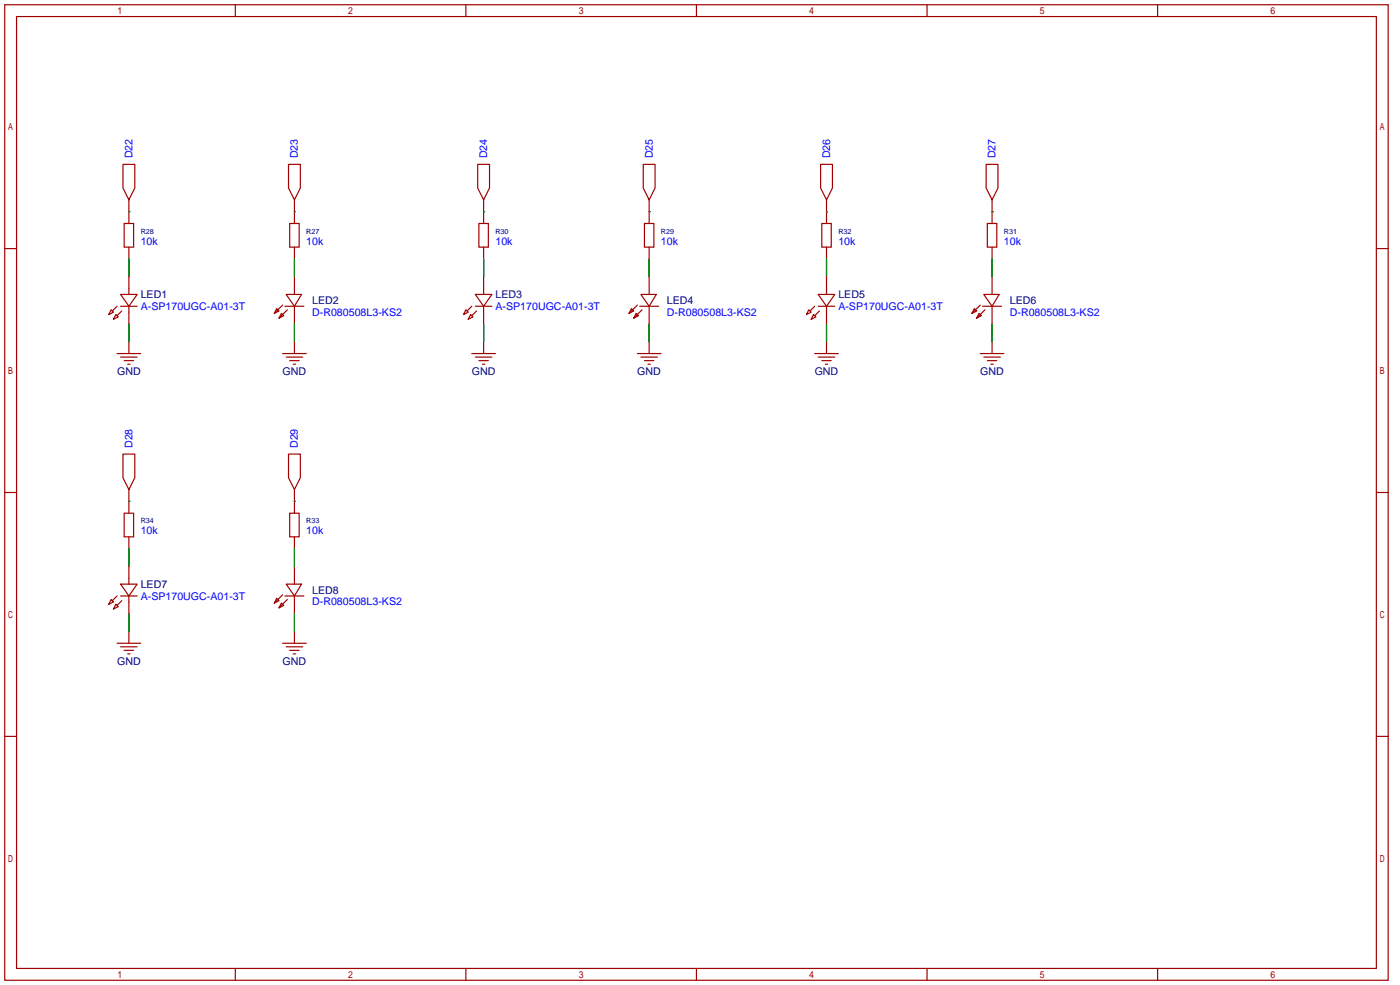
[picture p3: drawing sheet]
<svg xmlns="http://www.w3.org/2000/svg" width="301mm" height="212mm" viewBox="0 0 301 212" stroke-linecap="round" stroke-linejoin="round" font-family="sans-serif">
<g fill="none" stroke="#a10000" stroke-width=".25">
<path d="M1 1h297.2v209.6h-297.2zM3.6 3.6h292.1v204.4h-292.1zM50.5 1v2.6M100.1 1v2.6M149.6 1v2.6M199.1 1v2.6M248.7 1v2.6M26.4 35.3h2.6v5.1l-1.3 2.5-1.3-2.5zM62 35.3h2.5v5.1l-1.3 2.5-1.2-2.5zM102.6 35.3h2.6v5.1l-1.3 2.5-1.3-2.5zM138.2 35.3h2.5v5.1l-1.3 2.5-1.2-2.5zM176.3 35.3h2.5v5.1l-1.3 2.5-1.2-2.5z"/>
<path d="M211.8 35.3h2.6v5.1l-1.3 2.5-1.3-2.5zM1 53.4h2.6M26.7 48h2v5.1h-2zM27.7 42.9v5.1M27.7 53.1v2.5M27.7 59.4v3.8M62.2 48h2.1v5.1h-2.1zM63.2 42.9v5.1M63.2 53.1v2.5M63.2 59.4v3.8M102.9 48h2v5.1h-2zM103.9 42.9v5.1"/>
<path d="M103.9 53.1v2.5M103.9 59.4v3.8M138.4 48h2.1v5.1h-2.1zM139.4 42.9v5.1M139.4 53.1v2.5M139.4 59.4v3.8M176.5 48h2.1v5.1h-2.1zM177.5 42.9v5.1M177.5 53.1v2.5M177.5 59.4v3.8M212.1 48h2v5.1h-2zM213.1 42.9v5.1"/>
<path d="M213.1 53.1v2.5M213.1 59.4v3.8M295.7 53.4h2.5M23.9 66.5l.5 .6-1 .5zM24.9 67.6l.5 .5-1 .5zM25.1 75.9h5.1M25.1 65.8l-1 1M25.9 63.2h3.6l-1.8 2.6zM25.9 76.7h3.6M25.9 65.8h3.6M26.2 66.8l-1.1 1M26.7 77.5h2"/>
<path d="M27.4 78.2h.5M27.7 65.8v3.8M27.7 73.4v2.5M59.4 66.3l.5 .5-1 .5zM60.5 67.3l.5 .5-1.1 .5zM60.7 75.9h5.1M60.7 65.5l-1.8 1.8M61.2 65.8h4.1M61.5 63.2h3.3l-1.6 2.6zM61.5 76.7h3.5M61.7 66.5l-1.8 1.8M62.2 77.5h2.1"/>
<path d="M63 78.2h.5M63.2 65.8v3.8M63.2 73.4v2.5M100.1 66.5l.5 .6-1 .5zM101.1 67.6l.5 .5-1 .5zM101.3 75.9h5.1M101.3 65.8l-1 1M102.1 63.2h3.6l-1.8 2.6zM102.1 76.7h3.6M102.1 65.8h3.6M102.4 66.8l-1.1 1M102.9 77.5h2"/>
<path d="M103.6 78.2h.5M103.9 65.8v3.8M103.9 73.4v2.5M135.6 66.3l.5 .5-1 .5zM136.7 67.3l.5 .5-1.1 .5zM136.9 75.9h5.1M136.9 65.5l-1.8 1.8M137.4 65.8h4.1M137.7 63.2h3.3l-1.6 2.6zM137.7 76.7h3.5M137.9 66.5l-1.8 1.8M138.4 77.5h2.1"/>
<path d="M139.2 78.2h.5M139.4 65.8v3.8M139.4 73.4v2.5M173.7 66.5l.5 .6-1 .5zM174.8 67.6l.5 .5-1.1 .5zM175 75.9h5.1M175 65.8l-1 1M175.8 63.2h3.5l-1.8 2.6zM175.8 76.7h3.5M175.8 65.8h3.5M176 66.8l-1 1M176.5 77.5h2.1"/>
<path d="M177.3 78.2h.5M177.5 65.8v3.8M177.5 73.4v2.5M209.3 66.3l.5 .5-1 .5zM210.3 67.3l.5 .5-1 .5zM210.6 75.9h5M210.6 65.5l-1.8 1.8M211.1 65.8h4M211.3 63.2h3.3l-1.5 2.6zM211.3 76.7h3.6M211.6 66.5l-1.8 1.8M212.1 77.5h2"/>
<path d="M212.9 78.2h.5M213.1 65.8v3.8M213.1 73.4v2.5M26.4 97.5h2.6v5.1l-1.3 2.6-1.3-2.6zM62 97.5h2.5v5.1l-1.3 2.6-1.2-2.6zM1 105.8h2.6M26.7 110.2h2v5.1h-2zM27.7 105.2v5M27.7 115.3v2.6M62.2 110.2h2.1v5.1h-2.1zM63.2 105.2v5M63.2 115.3v2.6"/>
<path d="M295.7 105.8h2.5M23.9 128.8l.5 .5-1 .5zM24.9 129.8l.5 .5-1 .5zM25.1 138.2h5.1M25.1 128l-1 1M25.9 125.5h3.6l-1.8 2.5zM25.9 138.9h3.6M25.9 128h3.6M26.2 129l-1.1 1M26.7 139.7h2M27.7 121.7v3.8M27.7 128v3.8"/>
<path d="M27.7 135.6v2.6M59.4 128.5l.5 .5-1 .5zM60.5 129.5l.5 .5-1.1 .6zM60.7 138.2h5.1M60.7 127.8l-1.8 1.7M61.2 128h4.1M61.5 125.5h3.3l-1.6 2.5zM61.5 138.9h3.5M61.7 128.8l-1.8 1.8M62.2 139.7h2.1M63.2 121.7v3.8M63.2 128v3.8"/>
<path d="M63.2 135.6v2.6M1 158.2h2.6M27.4 140.5h.5M63 140.5h.5M295.7 158.2h2.5M50.5 208v2.6M100.1 208v2.6M149.6 208v2.6M199.1 208v2.6M248.7 208v2.6"/>
</g>
<g fill="none" stroke="#008700" stroke-width=".25">
<path d="M27.7 45.5h.1M27.7 55.6v3.8M63.2 45.5h.1M63.2 55.6v3.8M103.9 45.5h.1M103.9 55.6v3.8M139.4 45.5h.1M139.4 55.6v3.8M177.5 45.5h.1M177.5 55.6v3.8M213.1 45.5h.1M213.1 55.6v3.8"/>
<path d="M27.7 69.6v3.8M63.2 69.6v3.8M103.9 69.6v3.8M139.4 69.6v3.8M177.5 69.6v3.8M213.1 69.6v3.8M27.7 107.7h.1M27.7 117.9v3.8M63.2 107.7h.1M63.2 117.9v3.8M27.7 131.8v3.8M63.2 131.8v3.8"/>
</g>
<g font-size="2.3" fill="#00f">
<text x="28.4" y="34" transform="rotate(-90 28.4 34)">D22</text>
<text x="64" y="34" transform="rotate(-90 64 34)">D23</text>
<text x="104.6" y="34" transform="rotate(-90 104.6 34)">D24</text>
<text x="140.2" y="34" transform="rotate(-90 140.2 34)">D25</text>
<text x="178.3" y="34" transform="rotate(-90 178.3 34)">D26</text>
<text x="213.9" y="34" transform="rotate(-90 213.9 34)">D27</text>
<text x="30.2" y="52.6">10k</text>
<text x="65.8" y="52.6">10k</text>
<text x="106.4" y="52.6">10k</text>
<text x="142" y="52.6">10k</text>
<text x="180.1" y="52.6">10k</text>
<text x="215.6" y="52.6">10k</text>
<text x="30.2" y="66.5">A-SP170UGC-A01-3T</text>
<text x="67.1" y="67.8">D-R080508L3-KS2</text>
<text x="106.4" y="66.5">A-SP170UGC-A01-3T</text>
<text x="143.3" y="67.8">D-R080508L3-KS2</text>
<text x="180.1" y="66.5">A-SP170UGC-A01-3T</text>
<text x="216.9" y="67.8">D-R080508L3-KS2</text>
<text x="28.4" y="96.3" transform="rotate(-90 28.4 96.3)">D28</text>
<text x="64" y="96.3" transform="rotate(-90 64 96.3)">D29</text>
<text x="30.2" y="114.8">10k</text>
<text x="65.8" y="114.8">10k</text>
<text x="30.2" y="128.8">A-SP170UGC-A01-3T</text>
<text x="67.1" y="130">D-R080508L3-KS2</text>
</g>
<g font-size="2.3" fill="#000080">
<text x="30.2" y="64">LED1</text>
<text x="67.1" y="65.3">LED2</text>
<text x="106.4" y="64">LED3</text>
<text x="143.3" y="65.3">LED4</text>
<text x="180.1" y="64">LED5</text>
<text x="216.9" y="65.3">LED6</text>
<text x="25.1" y="80.5">GND</text>
<text x="60.7" y="80.5">GND</text>
<text x="101.3" y="80.5">GND</text>
<text x="136.9" y="80.5">GND</text>
<text x="175" y="80.5">GND</text>
<text x="210.6" y="80.5">GND</text>
<text x="30.2" y="126.2">LED7</text>
<text x="67.1" y="127.5">LED8</text>
<text x="25.1" y="142.7">GND</text>
<text x="60.7" y="142.7">GND</text>
</g>
<g font-size="1.5" fill="#000080">
<text x="30.2" y="50.2">R28</text>
<text x="65.8" y="50.2">R27</text>
<text x="106.4" y="50.2">R30</text>
<text x="142" y="50.2">R29</text>
<text x="180.1" y="50.2">R32</text>
<text x="215.6" y="50.2">R31</text>
<text x="30.2" y="112.4">R34</text>
<text x="65.8" y="112.4">R33</text>
</g>
</svg>
